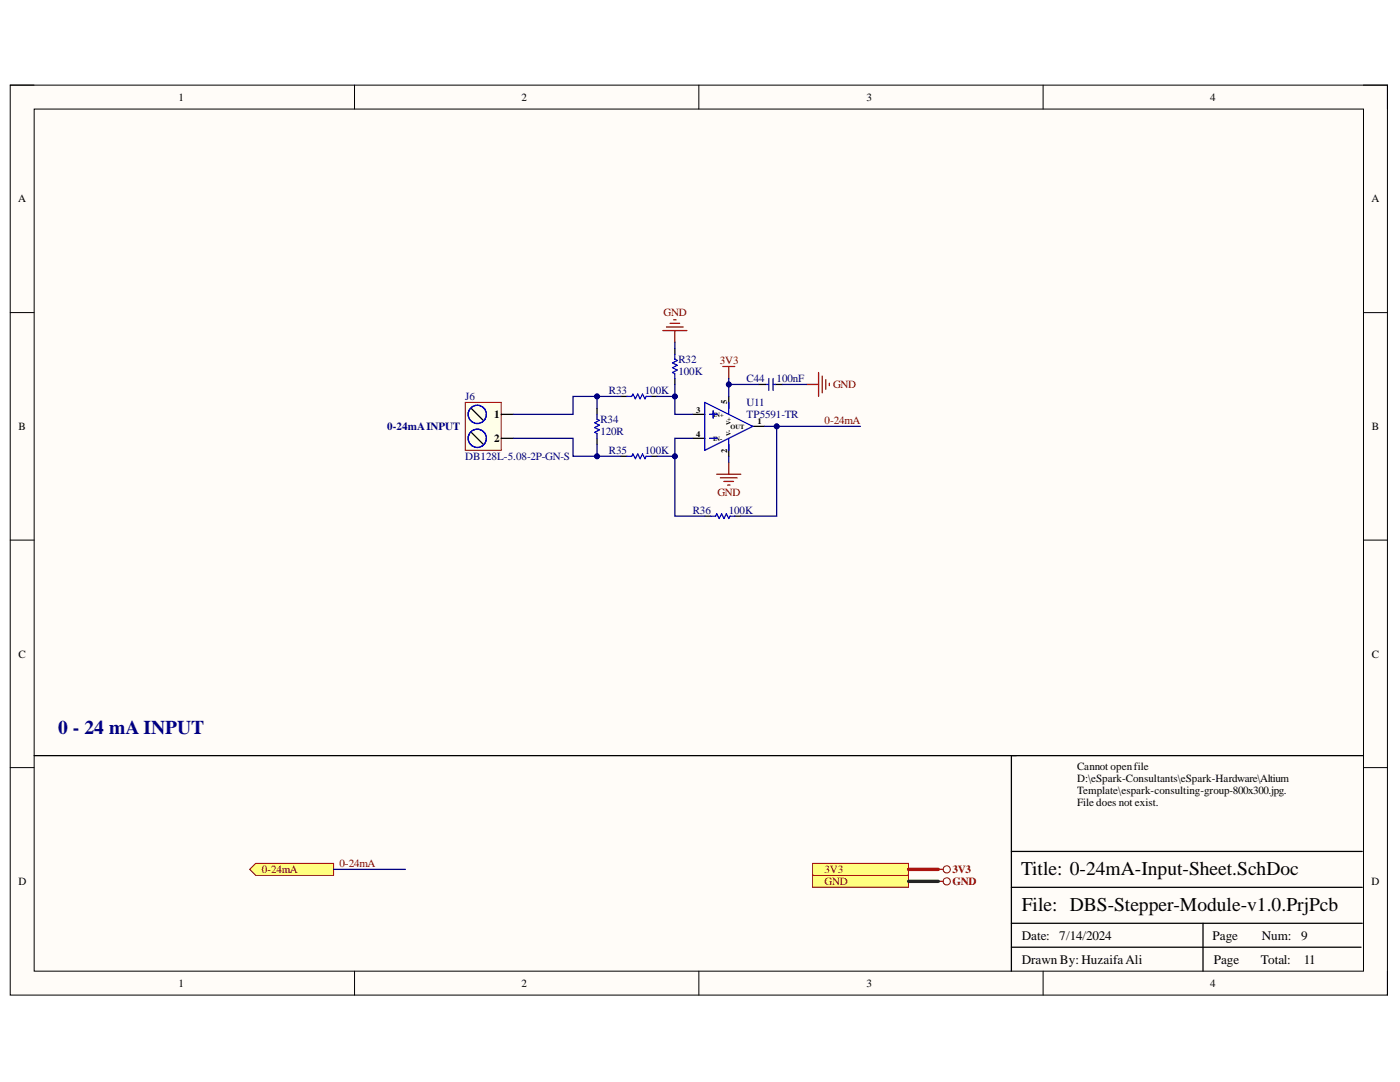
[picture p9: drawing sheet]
<svg xmlns="http://www.w3.org/2000/svg" width="279mm" height="216mm" viewBox="0 0 279 216" stroke-linecap="round" stroke-linejoin="round" font-family="sans-serif">
<path d="M2 17h274.9v181.6h-274.9z" fill-rule="evenodd" fill="#fffcf8"/>
<path d="M2 17h274.9v181.6h-274.9z" fill="none" stroke="#000" stroke-width=".2"/>
<path d="M6.8 21.8h265.3v172h-265.3z" fill-rule="evenodd" fill="#fffcf8"/>
<g fill="none" stroke="#000" stroke-width=".2">
<path d="M2 17h4.8M70.8 17v4.8M139.5 17v4.8M208.2 17v4.8M272.1 17h4.8v4.8M6.8 21.8h265.3v172h-265.3zM2 62.4h4.8M272.1 62.4h4.8M2 107.8h4.8M272.1 107.8h4.8M2 153.2h4.8M272.1 153.2h4.8"/>
<path d="M70.8 193.8v4.8M139.5 193.8v4.8M208.2 193.8v4.8M276.9 193.8v4.8"/>
</g>
<g fill="none" stroke="#000" stroke-width=".25">
<path d="M123.9 79.1h1.2M129.9 79.1h1.2M134.7 69.5v1.2M134.7 75.5v1.2M145.4 79.1v2.4M151.4 76.7h1.4M154.6 76.7h1.6M119.2 81.5v1.2M119.2 87.5v1.2M123.9 91h1.2M129.9 91h1.2M138.3 87.5h2.4"/>
<path d="M138.3 82.7h2.4M145.4 88.7v2.3M150.2 85.1h2.4M272.1 150.8h-70.3v43M201.8 177.1h70.1M201.8 169.9h70.1M201.8 189h69.8M201.8 184.2h70.1M240.1 184.2v9.6"/>
</g>
<g fill="none" stroke="#00f" stroke-width=".25">
<path d="M125.1 79.1h1l.2-.5 .5 1 .5-1 .5 1 .4-1 .5 1 .2-.5h1M134.7 70.7v1l.5 .2-1 .5 1 .5-1 .5 1 .4-1 .5 .5 .3v.9M152.8 76.7h.5M153.4 75.5v2.4M154.3 76.7h.5M154.3 75.5v2.4M119.2 82.7v.9l.4 .3-.9 .5 .9 .4-.9 .5 .9 .5-.9 .5 .5 .2v1M125.1 91h1l.2-.4 .5 .9 .5-.9 .5 .9 .4-.9 .5 .9 .2-.5h1M140.7 80.3l9.5 4.8-9.5 4.8zM141.6 87.5h1.4M141.6 82.7h1.4M142.3 82v1.4"/>
<path d="M145.4 80.3v2.4M145.4 87.5v2.4"/>
</g>
<g fill="none" stroke="#800000" stroke-width=".25">
<path d="M132.3 66h4.8M133 65.2h3.4M133.7 64.5h1.9M134.4 63.8h.5M134.7 66v2.4M144.2 73.1h2.4M145.4 73.1v2.4M161 76.7h2.4M163.4 74.3v4.8M164.1 75v3.4M164.8 75.8v1.9M165.5 76.5v.5"/>
<path d="M143 94.6h4.8M143.8 95.3h3.3M144.5 96.1h1.9M145.2 96.8h.5M145.4 92.2v2.4"/>
</g>
<path d="M145.4 76.7h6" fill="none" stroke="#000080" stroke-width=".25"/>
<circle cx="145.4" cy="76.7" r=".48" fill="#000080"/>
<circle cx="145.4" cy="76.7" r=".48" fill="none" stroke="#000080" stroke-width=".2"/>
<path d="M131.1 79.1h3.6v3.6h3.6M134.7 68.4v1.1M156.2 76.7h4.8" fill="none" stroke="#000080" stroke-width=".25"/>
<circle cx="134.7" cy="79.1" r=".48" fill="#000080"/>
<circle cx="134.7" cy="79.1" r=".48" fill="none" stroke="#000080" stroke-width=".2"/>
<path d="M138.3 87.5h-3.6v3.5h-3.6" fill="none" stroke="#000080" stroke-width=".25"/>
<circle cx="134.7" cy="91" r=".48" fill="#000080"/>
<circle cx="134.7" cy="91" r=".48" fill="none" stroke="#000080" stroke-width=".2"/>
<path d="M119.2 88.7v2.3" fill="none" stroke="#000080" stroke-width=".25"/>
<circle cx="119.1" cy="91" r=".48" fill="#000080"/>
<circle cx="119.1" cy="91" r=".48" fill="none" stroke="#000080" stroke-width=".2"/>
<path d="M119.2 79.1v2.4" fill="none" stroke="#000080" stroke-width=".25"/>
<circle cx="119.1" cy="79.1" r=".48" fill="#000080"/>
<circle cx="119.1" cy="79.1" r=".48" fill="none" stroke="#000080" stroke-width=".2"/>
<path d="M134.7 76.7v2.4" fill="none" stroke="#000080" stroke-width=".25"/>
<circle cx="134.7" cy="79.1" r=".48" fill="#000080"/>
<circle cx="134.7" cy="79.1" r=".48" fill="none" stroke="#000080" stroke-width=".2"/>
<path d="M134.7 91v12h6M145.4 91v1.2" fill="none" stroke="#000080" stroke-width=".25"/>
<path d="M140.7 103h1.2M146.6 103h1.2" fill="none" stroke="#000" stroke-width=".25"/>
<path d="M141.9 103h.9l.2-.5 .5 1 .5-1 .5 1 .5-1 .4 1 .3-.5h.9" fill="none" stroke="#00f" stroke-width=".25"/>
<circle cx="134.7" cy="91" r=".48" fill="#000080"/>
<circle cx="134.7" cy="91" r=".48" fill="none" stroke="#000080" stroke-width=".2"/>
<path d="M155 85.1v17.9h-7.2" fill="none" stroke="#000080" stroke-width=".25"/>
<circle cx="155" cy="85.1" r=".48" fill="#000080"/>
<circle cx="155" cy="85.1" r=".48" fill="none" stroke="#000080" stroke-width=".2"/>
<path d="M6.8 150.8h196" fill="none" stroke="#000" stroke-width=".25"/>
<path d="M152.6 85.1h19.1" fill="none" stroke="#000080" stroke-width=".25"/>
<circle cx="155" cy="85.1" r=".48" fill="#000080"/>
<circle cx="155" cy="85.1" r=".48" fill="none" stroke="#000080" stroke-width=".2"/>
<path d="M145.4 75.5v3.6" fill="none" stroke="#000080" stroke-width=".25"/>
<circle cx="145.4" cy="76.7" r=".48" fill="#000080"/>
<circle cx="145.4" cy="76.7" r=".48" fill="none" stroke="#000080" stroke-width=".2"/>
<path d="M162.2 174.7h19.1v2.4h-19.1z" fill-rule="evenodd" fill="#ffff80"/>
<g fill="none" stroke="#800000" stroke-width=".2">
<path d="M162.2 174.7h19.1v2.4h-19.1z"/>
<circle cx="188.9" cy="175.9" r=".72"/>
</g>
<path d="M187.3 175.9h.9" fill="none" stroke="#800000" stroke-width=".25"/>
<path d="M181.3 175.9h6" fill="none" stroke="#274e13" stroke-width=".68"/>
<path d="M162.2 172.3h19.1v2.4h-19.1z" fill-rule="evenodd" fill="#ffff80"/>
<g fill="none" stroke="#800000" stroke-width=".2">
<path d="M162.2 172.3h19.1v2.4h-19.1z"/>
<circle cx="188.9" cy="173.5" r=".72"/>
</g>
<path d="M187.3 173.5h.9" fill="none" stroke="#800000" stroke-width=".25"/>
<path d="M181.3 173.5h6" fill="none" stroke="#f00" stroke-width=".68"/>
<path d="M49.8 173.5l1.2-1.2h15.6v2.4h-15.6z" fill-rule="evenodd" fill="#ffff80"/>
<path d="M49.8 173.5l1.2-1.2h15.6v2.4h-15.6z" fill="none" stroke="#800000" stroke-width=".2"/>
<path d="M66.6 173.5h14.3" fill="none" stroke="#000080" stroke-width=".25"/>
<path d="M92.9 80.3h7.1v9.6h-7.1z" fill-rule="evenodd" fill="#ffffe8"/>
<path d="M92.9 80.3h7.1v9.6h-7.1z" fill="none" stroke="#800000" stroke-width=".2"/>
<path d="M94.1 81.5l2.3 2.4M94.1 86.3l2.3 2.4M100 82.7h2.4M100 87.5h2.4" fill="none" stroke="#000" stroke-width=".25"/>
<g fill="none" stroke="#00f" stroke-width=".25">
<circle cx="95.2" cy="87.5" r="1.82"/>
<circle cx="95.2" cy="82.7" r="1.82"/>
<circle cx="95.3" cy="87.5" r="1.82"/>
</g>
<path d="M102.4 87.5h12v3.5h9.5" fill="none" stroke="#000080" stroke-width=".25"/>
<circle cx="119.1" cy="91" r=".48" fill="#000080"/>
<circle cx="119.1" cy="91" r=".48" fill="none" stroke="#000080" stroke-width=".2"/>
<path d="M123.9 79.1h-9.5v3.6h-12" fill="none" stroke="#000080" stroke-width=".25"/>
<circle cx="119.1" cy="79.1" r=".48" fill="#000080"/>
<circle cx="119.1" cy="79.1" r=".48" fill="none" stroke="#000080" stroke-width=".2"/>
<text font-size="3.9" fill="#000080" x="11.6" y="146.4">0 - 24 mA INPUT</text>
<g font-size="3.9">
<text x="203.8" y="174.6">Title: 0-24mA-Input-Sheet.SchDoc</text>
<text x="204" y="181.7">File: DBS-Stepper-Module-v1.0.PrjPcb</text>
</g>
<g font-size="2.6">
<text x="204" y="187.5">Date:</text>
<text x="211.4" y="187.5">7/14/2024</text>
<text x="242" y="187.5">Page</text>
<text x="251.8" y="187.5">Num:</text>
<text x="259.7" y="187.5">9</text>
<text x="204" y="192.3">Drawn By: HuzaifaAli</text>
<text x="242.3" y="192.3">Page</text>
<text x="251.7" y="192.3">Total:</text>
<text x="260.2" y="192.3">11</text>
</g>
<g font-size="2.2">
<text x="35.6" y="20.1">1</text>
<text x="104.1" y="20.1">2</text>
<text x="172.9" y="20.1">3</text>
<text x="241.5" y="20.1">4</text>
<text x="3.6" y="40.4">A</text>
<text x="273.7" y="40.4">A</text>
<text x="98.6" y="83.4">1</text>
<text x="3.7" y="85.8">B</text>
<text x="98.6" y="88.2">2</text>
<text x="273.8" y="85.8">B</text>
<text x="3.7" y="131.3">C</text>
<text x="273.8" y="131.3">C</text>
<text x="215" y="153.7">Cannot openfile</text>
<text x="215" y="156">D:\eSpark-Consultants\eSpark-Hardware\Altium</text>
<text x="215" y="158.5">Template\espark-consulting-group-800x300.jpg.</text>
<text x="215" y="160.9">File does not exist.</text>
<text x="3.7" y="176.7">D</text>
<text x="273.7" y="176.7">D</text>
<text x="35.6" y="197">1</text>
<text x="104.1" y="197">2</text>
<text x="172.9" y="197">3</text>
<text x="241.5" y="197">4</text>
</g>
<g font-size="2.2" fill="#800000">
<text x="132.4" y="63.1">GND</text>
<text x="143.7" y="72.7">3V3</text>
<text x="166.2" y="77.5">GND</text>
<text x="164.6" y="84.6">0-24mA</text>
<text x="143.2" y="99">GND</text>
<text x="67.7" y="173">0-24mA</text>
<text x="52.3" y="174.2">0-24mA</text>
<text x="164.6" y="176.7">GND</text>
<text x="164.6" y="174.2">3V3</text>
<text x="190.1" y="176.7">GND</text>
<text x="190.1" y="174.2">3V3</text>
</g>
<g font-size="2.2" fill="#000080">
<text x="135.4" y="72.4">R32</text>
<text x="135.4" y="74.8">100K</text>
<text x="149" y="76.2">C44</text>
<text x="155" y="76.2">100nF</text>
<text x="92.8" y="79.9">J6</text>
<text x="121.5" y="78.7">R33</text>
<text x="128.7" y="78.7">100K</text>
<text x="149" y="81.1">U11</text>
<text x="149" y="83.4">TP5591-TR</text>
<text x="77.3" y="85.8">0-24mAINPUT</text>
<text x="119.8" y="84.4">R34</text>
<text x="119.8" y="86.8">120R</text>
<text x="92.8" y="91.8">DB128L-5.08-2P-GN-S</text>
<text x="121.5" y="90.6">R35</text>
<text x="128.7" y="90.6">100K</text>
<text x="138.3" y="102.5">R36</text>
<text x="145.4" y="102.5">100K</text>
</g>
<g font-size="1.7">
<text x="138.9" y="82.3">3</text>
<text x="145.1" y="80.6" transform="rotate(-90 145.1 80.6)">5</text>
<text x="138.9" y="87.1">4</text>
<text x="151.2" y="84.7">1</text>
<text x="145.1" y="90.4" transform="rotate(-90 145.1 90.4)">2</text>
</g>
<g font-size="1.3">
<text x="142.3" y="83.2">IN+</text>
<text x="142.3" y="87.9">IN-</text>
<text x="145.8" y="85.5">OUT</text>
<text x="145.9" y="87" transform="rotate(-90 145.9 87)">V-</text>
<text x="145.9" y="84.8" transform="rotate(-90 145.9 84.8)">V+</text>
</g>
</svg>
